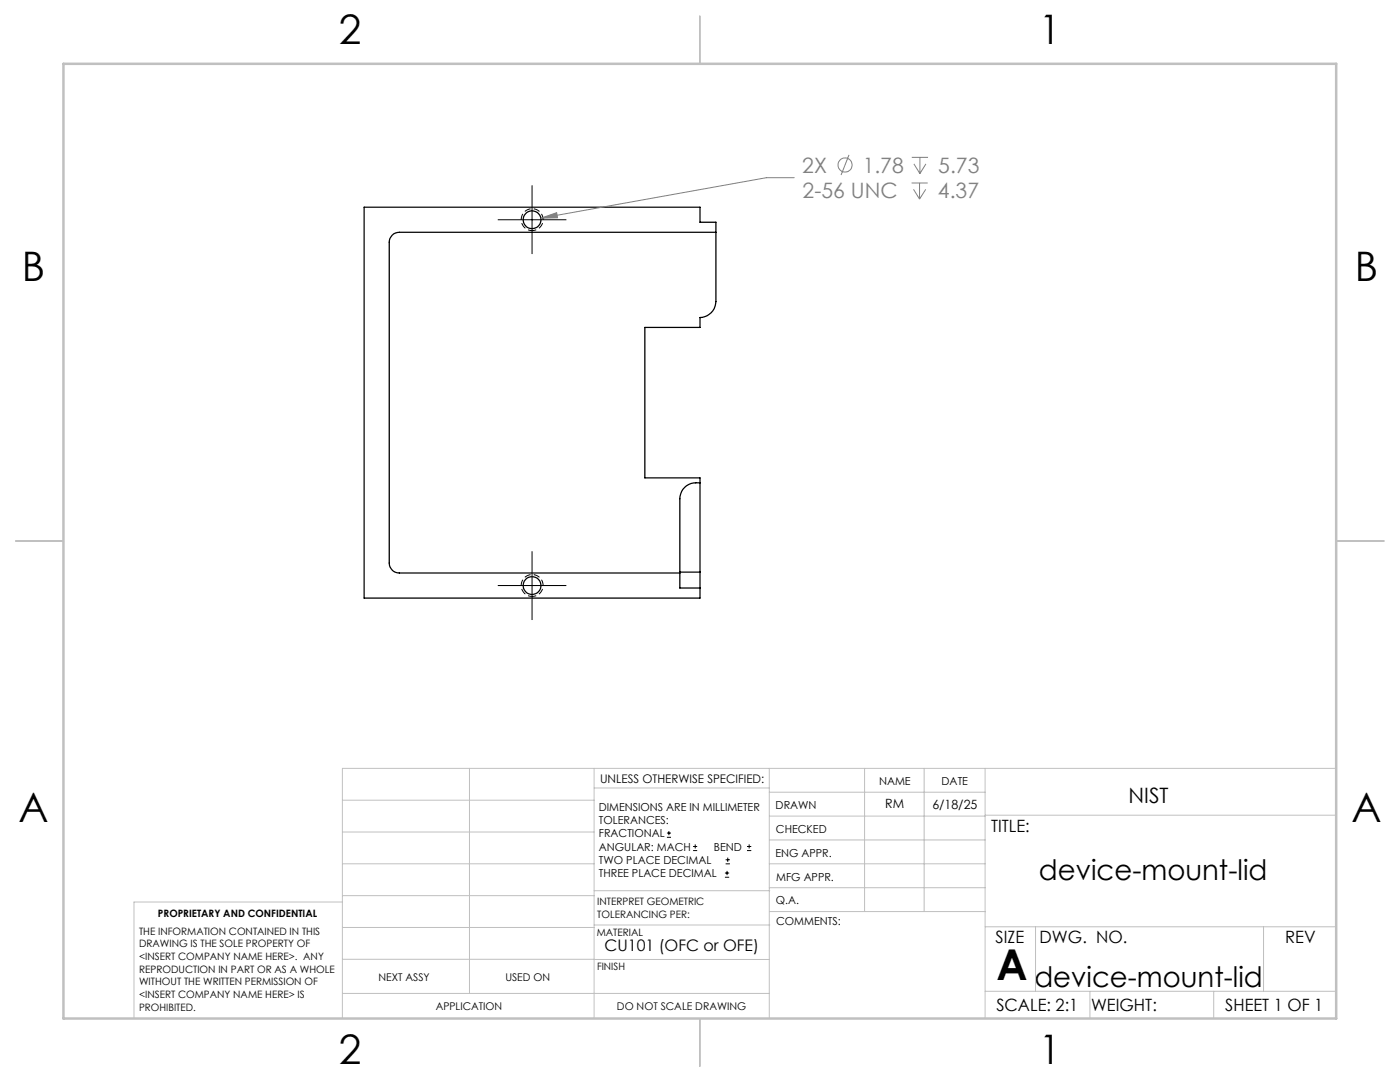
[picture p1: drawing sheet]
<svg xmlns="http://www.w3.org/2000/svg" width="279mm" height="216mm" viewBox="0 0 279 216" stroke-linecap="round" stroke-linejoin="round" font-family="sans-serif">
<g fill="none" stroke="#000" stroke-width=".25">
<path d="M142.9 46.4h-63.2a1.99 1.99 0 0 0-2 1.9v64.1a1.99 1.99 0 0 0 2 1.9h56M139.7 96.3a3.3 3.3 0 0 0-4 3.2v17.8h4M135.7 114.2h4M139.7 114.2v3.1M139.7 114.2v-18.8h-11v-30.1h11v-1.9a3.3 3.3 0 0 0 3.2-3.2v-15.9h-3.2v-3h-67v78h67v-2"/>
<circle cx="106.2" cy="43.8" r="1.78"/>
<circle cx="106.2" cy="116.8" r="1.79"/>
</g>
<g fill="none" stroke="#808080" stroke-width=".2">
<path d="M158.5 35.5h-5.5l-45.1 8M169.4 30.9l-1.5 4M181.9 36.5h3.2M182 31.4h3.2M182.3 37.8l1.2 1.9M182.4 32.7l1.2 1.9M183.5 36.5v3.2M183.6 31.4v3.2M184.7 37.8l-1.2 1.9M184.8 32.7l-1.2 1.9M107.9 43.5l3.2-1.1 .2 1.1z"/>
<circle cx="168.7" cy="32.9" r="1.41"/>
</g>
<g fill="none" stroke="#000" stroke-width=".2">
<path d="M106.2 37v13.7M99.3 43.9h13.7M99.3 116.8h13.7M106.2 110v13.7M133.1 167.1h.8M133.1 166.2h.8M133.5 165.8v.9M138.3 169.7h.8M138.3 168.9h.8M138.7 168.5v.8M144.7 175h.8M144.7 174.2h.8"/>
<path d="M144.8 172.4h.9M144.8 171.6h.9M145.1 173.8v.8M145.2 171.1v.9M149.1 169.7h.8M149.1 168.9h.8M149.5 168.5v.8"/>
</g>
<path d="M106.2 46a2.18 2.18 0 0 1-1.9-3.2 2.18 2.18 0 0 1 3.7-.2 2.18 2.18 0 0 1-1.6 3.4h-.2M106.2 119a2.18 2.18 0 0 1-1.9-3.2 2.18 2.18 0 0 1 3.7-.2 2.18 2.18 0 0 1-1.6 3.4h-.2" fill="none" stroke="#000" stroke-width=".2" stroke-dasharray="1.3 .6" stroke-dashoffset=".4" stroke-linecap="butt"/>
<g fill="none" stroke="#c0c0c0" stroke-width=".2">
<path d="M68.3 159.7h50.3M93.7 153.3v44.9M118.6 153.3v49.9M118.6 157.2h34.9M153.5 153.3v49.9M153.5 158.1h43.1M172.5 153.3v28.6M184.4 153.3v28.6M196.6 153.3v49.9M266.7 153.3h-198.4v49.9M68.3 178.7h50.3M68.3 172.4h50.3"/>
<path d="M68.3 166h50.3M68.3 180h-41.6v23.2M118.6 177.7h35M153.5 167.6h43.1M153.5 162.8h43.1M153.5 172.4h43.1M153.5 177.1h43.1M196.6 162.7h70.1M68.3 198.2h85.2M68.3 191.4l85.2 .1M68.3 185.1h50.3M118.6 184.6h35"/>
<path d="M153.6 181.9h43M196.6 197.8h70.1M196.6 184.9h70.1M206.7 184.9v12.9M217.5 197.8v5.4M242.2 197.8v5.4M252.2 184.9v12.9"/>
</g>
<path d="M139.7 3.2v9.5M3.1 107.9h9.6M266.7 107.9h9.5M139.7 203.2v9.6" fill="none" stroke="#c0c0c0" stroke-width=".25"/>
<path d="M12.7 12.7h254v190.5h-254z" fill="none" stroke="#c0c0c0" stroke-width=".5"/>
<path d="M107.9 43.5l3.2-1.1 .2 1.1z" fill="#808080"/>
<text font-size="8.5" x="198.9" y="195.5">A</text>
<g font-size="8.1">
<text x="67.6" y="8.9">2</text>
<text x="207.3" y="8.9">1</text>
<text x="4.4" y="56.2">B</text>
<text x="270.4" y="56.2">B</text>
<text x="3.7" y="164.1">A</text>
<text x="269.7" y="164.1">A</text>
<text x="67.6" y="212.4">2</text>
<text x="207.3" y="212.4">1</text>
</g>
<g font-size="5.6">
<text x="207.4" y="175.6">device-mount-lid</text>
<text x="206.4" y="197">device-mount-lid</text>
</g>
<g font-size="4.2" fill="#808080">
<text x="160.1" y="34.5">2X</text>
<text x="172.2" y="34.5">1.78</text>
<text x="187.3" y="34.5">5.73</text>
<text x="160.2" y="39.5">2-56 UNC</text>
<text x="187.2" y="39.5">4.37</text>
</g>
<text font-size="4.2" x="225.2" y="160.3">NIST</text>
<g font-size="3.4">
<text x="197.8" y="166">TITLE:</text>
<text x="198.7" y="188.1">SIZE</text>
<text x="207.5" y="188.1">DWG. NO.</text>
<text x="256.5" y="188.2">REV</text>
<text x="198.8" y="201.7">SCALE: 2:1</text>
<text x="217.7" y="201.8">WEIGHT:</text>
<text x="244.5" y="201.7">SHEET 1 OF 1</text>
</g>
<text font-size="3.2" x="120.6" y="189.8">CU101 (OFC or OFE)</text>
<g font-size="2.5">
<text x="176.7" y="161.3">RM</text>
<text x="186.1" y="161.4">6/18/25</text>
</g>
<text font-size="2.4" x="119.8" y="156.2">UNLESS OTHERWISE SPECIFIED:</text>
<g font-size="2.2">
<text x="119.5" y="161.8">DIMENSIONS ARE IN MILLIMETER</text>
<text x="154.8" y="161.4">DRAWN</text>
<text x="175.4" y="156.6">NAME</text>
<text x="187.9" y="156.7">DATE</text>
<text x="119.5" y="164.4">TOLERANCES:</text>
<text x="119.5" y="167.1">FRACTIONAL</text>
<text x="154.9" y="166.3">CHECKED</text>
<text x="119.5" y="169.7">ANGULAR: MACH</text>
<text x="119.5" y="172.4">TWO PLACE DECIMAL</text>
<text x="142.5" y="169.7">BEND</text>
<text x="154.8" y="170.9">ENG APPR.</text>
<text x="119.5" y="175">THREE PLACE DECIMAL</text>
<text x="154.9" y="175.7">MFG APPR.</text>
<text x="154.9" y="180.4">Q.A.</text>
<text x="154.9" y="184.6">COMMENTS:</text>
</g>
<g font-size="2.1">
<text x="75.5" y="195.7">NEXT ASSY</text>
<text x="100.9" y="195.7">USED ON</text>
<text x="86.9" y="201.5">APPLICATION</text>
<text x="123.1" y="201.6">DO NOT SCALE DRAWING</text>
</g>
<g font-size="2">
<text x="31.5" y="182.9">PROPRIETARY AND CONFIDENTIAL</text>
<text x="119.2" y="180.6">INTERPRET GEOMETRIC</text>
<text x="119.2" y="183.1">TOLERANCING PER:</text>
<text x="27.8" y="186.5">THE INFORMATION CONTAINED IN THIS</text>
<text x="27.8" y="189">DRAWING IS THE SOLE PROPERTY OF</text>
<text x="27.8" y="191.6">&lt;INSERT COMPANY NAME HERE&gt;. ANY</text>
<text x="119.1" y="186.7">MATERIAL</text>
<text x="27.8" y="194.1">REPRODUCTION IN PART OR AS A WHOLE</text>
<text x="27.8" y="196.6">WITHOUT THE WRITTEN PERMISSION OF</text>
<text x="119.1" y="193.5">FINISH</text>
<text x="27.8" y="199.1">&lt;INSERT COMPANY NAME HERE&gt; IS</text>
<text x="27.8" y="201.7">PROHIBITED.</text>
</g>
</svg>
